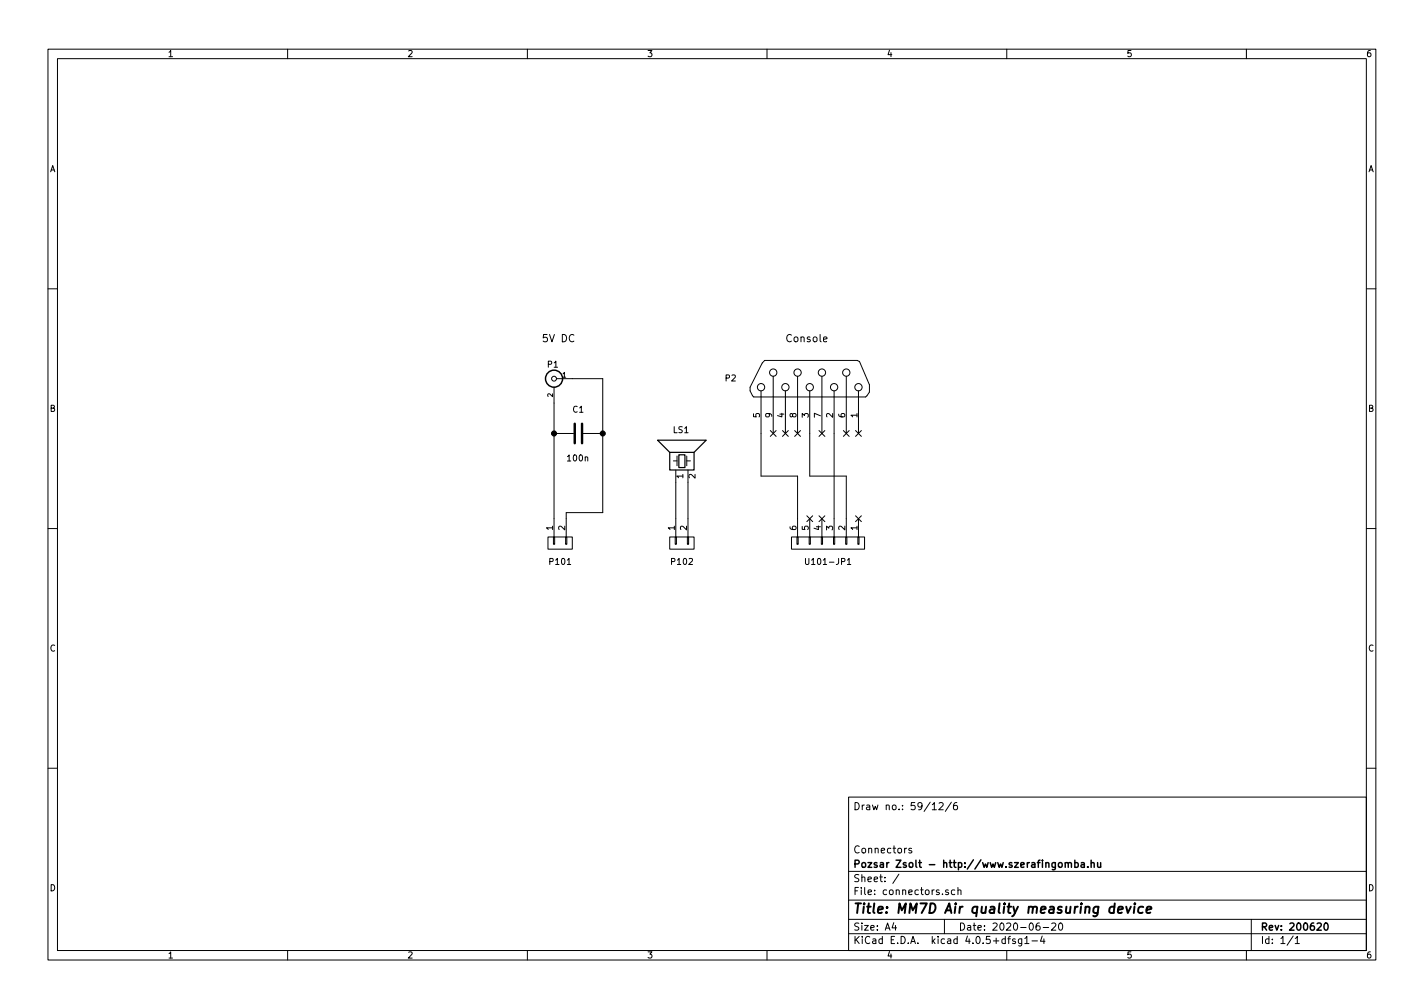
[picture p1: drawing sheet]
<svg xmlns="http://www.w3.org/2000/svg" width="297mm" height="210mm" viewBox="0 0 297 210" stroke-linecap="round" stroke-linejoin="round" font-family="sans-serif">
<g fill="none" stroke="#000" stroke-width=".21">
<path d="M10 10.3h277v189.9h-277zM12 12.2h273v186.1h-273zM60 10.3v1.9M110 10.3v1.9M160 10.3v1.9M210 10.3v1.9M260 10.3v1.9M10 60.2h2M116.1 79h9.6v27.9h-7.6v5.1M159.5 75.2h19.3l.5 .2 2.1 4.9v1.5l-.8 1h-23.4l-.7-1.3v-.7l2.5-5.1zM161.3 78.5v11.9M166.4 78.5v11.9"/>
<path d="M171.4 78.5v11.9M171.8 70.8l.7-.2-.1-.2-.4-.1-.2 .2 .1 .7h.5M176.5 78.5v11.9M285 60.2h2M115.6 80.8v31.2M115.6 90.4h4M121.7 90.4h4M140.5 96.1h.7M141 98v14M141.2 95.1v2M143.3 95.1v2M143.3 96.1h.7"/>
<path d="M143.5 98v14M158.7 81.5v17.8h7.7v12.7M160.7 89.8l1.2 1.2M161.9 89.8l-1.2 1.2M163.2 89.8l1.2 1.2M163.8 81.5v8.9M164.4 89.8l-1.2 1.2M165.8 89.8l1.2 1.2M167 89.8l-1.2 1.2M168.9 81.5v17.8h7.6v12.7M170.8 89.8l1.3 1.2M172.1 89.8l-1.3 1.2"/>
<path d="M174 81.5v30.5M175.9 89.8l1.2 1.2M177.1 89.8l-1.2 1.2M178.5 89.8l1.2 1.2M179.1 81.5v8.9M179.7 89.8l-1.2 1.2M10 110.3h2M114.3 112h5.1v2.5h-5.1zM115.4 112h.3v1.5h-.3zM118 112h.2v1.5h-.2zM139.7 112h5.1v2.5h-5.1zM140.8 112h.3v1.5h-.3z"/>
<path d="M143.4 112h.2v1.5h-.2zM165.1 112h15.2v2.5h-15.2zM166.2 112h.3v1.5h-.3zM168 116.5v1l.2 .2h.3l.2-.2v-1M168.3 107.6l1.2 1.2M168.8 112h.2v1.5h-.2zM168.9 108.2v3.8M169.5 107.6l-1.2 1.2M170.8 107.6l1.3 1.2M171.3 112h.3v1.5h-.3zM171.4 108.2v3.8M172.1 107.6l-1.3 1.2"/>
<path d="M173.9 112h.2v1.5h-.2zM176.4 112h.3v1.5h-.3zM176.8 116.8l.3-.3v1.2M176.8 117.7h.7M178.5 107.6l1.2 1.2M178.9 112h.3v1.5h-.3zM179.1 108.2v3.8M179.7 107.6l-1.2 1.2M285 110.3h2M10 160.2h2M177 166.3h108v32h-108zM190.1 177l-.3-.1-.2 .2v.3l.5 .1v.3h-.5"/>
<path d="M194.5 168.9h.8M195.9 167.6l.6-.2 .2 .4-.9 1.1h.9M198.5 167.3l-1.3 2M199.6 167.4l-.4 .1a1.11 1.11 0 0 0-.2 1.3l.5 .1 .2-.1v-.5l-.2-.3h-.5l-.1 .3M285 160.2h2M60 198.3v1.9M110 198.3v1.9M160 198.3v1.9M177 194.8h108M177 191.8h108M177 187.8h108M177 181.8h108"/>
<path d="M186.4 192.5l-.3 1h.9M186.8 193v1M187.5 182.3l-1.3 2M197 191.8v3M197.8 185.7l-.3-.1-.3 .2 .1 .2 .5 .2v.3h-.6M199.2 185.7l-.5-.1-.2 .3v.6l.2 .1 .5-.1M199.8 185.7l.2-.1 .4 .1 .1 .9M199.8 185.1v1.5M210 198.3v1.9M210.2 195.8h.6M210.8 195.3l-.4 .2v1.3M211.8 195.9l-.4-.1-.2 .2 .1 .3 .5 .1v.3h-.6"/>
<path d="M213.1 195.8v1.4l-.2 .1h-.4M213.1 195.9l-.4-.1-.3 .3 .1 .6 .2 .1 .4-.1M213.8 195.8l.4-.5v1.5M213.8 196.8h.8M215.3 196.3h1.1M216.8 192.5l-.4 .1a1.11 1.11 0 0 0-.1 1.3l.4 .1 .2-.1 .1-.5-.3-.3-.4 .1-.2 .2M217.4 195.2l-.4 1.1h1M217.6 193.5h1.1M217.8 195.8v1M219.4 192.7l.6-.2 .2 .5-.9 1h.9M221 192.7l.2-.2a.8 .8 0 0 1 .5 .8 .8 .8 0 0 1-.5 .7l-.4-.5zM260 198.3v1.9"/>
<path d="M261 191.8v6.5M269.7 195.2l-1.2 2M270.2 195.8l.4-.5v1.5M270.2 196.8h.8"/>
<circle cx="115.6" cy="79" r=".51"/>
<circle cx="161.3" cy="77.7" r=".76"/>
<circle cx="166.4" cy="77.7" r=".76"/>
<circle cx="171.4" cy="77.7" r=".76"/>
<circle cx="176.5" cy="77.7" r=".76"/>
<circle cx="158.7" cy="80.8" r=".76"/>
<circle cx="163.8" cy="80.8" r=".76"/>
<circle cx="168.9" cy="80.8" r=".76"/>
<circle cx="174" cy="80.8" r=".76"/>
<circle cx="179.1" cy="80.8" r=".76"/>
</g>
<g fill="none" stroke="#000" stroke-width=".3">
<path d="M222.2 179.9v1M224.2 179.4v1.5M227.6 179.4v1.5M229 179.9v.9l.4 .1 .2-.1M229.6 179.9v1M222.2 180.1l.2-.2 .4 .1v.9M222.8 180.1l.3-.2 .3 .1 .1 .9M224.2 180l.4-.1 .3 .3-.1 .6h-.6M225.6 180h.5l.1 .9M226.2 180.3l-.5 .1-.2 .2 .2 .3 .5-.1M226.9 180.8v.1M227.6 180.1l.2-.2 .4 .1v.9"/>
<path d="M276.3 192.7l.2-.2a.8 .8 0 0 1 .6 .8 .8 .8 0 0 1-.6 .7l-.3-.5z"/>
<circle cx="115.6" cy="79" r="1.78"/>
</g>
<path d="M233.2 189.8l1-.2v-.4l-.6-.1-.3 .3-.1 .9h.8M234.9 189.1l.4 1.3 .6-1.3M236.7 189.1l-.2 1.3M236.7 188.4v.2l.1-.1-.1-.1v.2M238.5 189.2l-.2-.1a.67 .67 0 0 0-.8 .4v.8l.2 .1 .6-.1M239.2 189.8l1-.2-.1-.4-.6-.1-.3 .3v.9h.8" fill="none" stroke="#000" stroke-width=".41"/>
<path d="M119.9 88.4v4.1M121.4 88.4v4.1" fill="none" stroke="#000" stroke-width=".51"/>
<path d="M139.7 94.4h5.1v3.6h-5.1zM139.7 94.4l-2.5-2.6h10.1l-2.5 2.6M141.6 94.9h1.3v2.6h-1.3z" fill="none" stroke="#000" stroke-width=".25"/>
<g fill="#000" stroke="#000" stroke-width=".25">
<circle cx="115.6" cy="90.4" r=".51"/>
<circle cx="125.7" cy="90.4" r=".51"/>
</g>
<text font-size="2.8" x="178" y="190.5">Title: MM7D Air quality measuring device</text>
<g font-size="2.1">
<text x="113" y="71.4">5V DC</text>
<text x="163.8" y="71.4">Console</text>
<text x="178" y="169">Draw no.: 59/12/6</text>
<text x="178" y="178">Connectors</text>
<text x="178" y="184">Sheet: /</text>
<text x="178" y="181">Pozsar Zsolt - http://www.szerafingomba.hu</text>
<text x="178" y="186.7">File: connectors.sch</text>
<text x="178" y="196.9">KiCad E.D.A. kicad 4.0.5+dfsg1-4</text>
<text x="178" y="194.1">Size: A4</text>
<text x="200" y="194.1">Date: 2020-06-20</text>
<text x="263" y="194.1">Rev: 200620</text>
<text x="263" y="196.9">Id: 1/1</text>
</g>
<g font-size="1.8">
<text x="35" y="11.9">1</text>
<text x="85" y="11.9">2</text>
<text x="135" y="11.9">3</text>
<text x="185" y="11.9">4</text>
<text x="235" y="11.9">5</text>
<text x="285" y="11.9">6</text>
<text x="10.4" y="35.9">A</text>
<text x="285.4" y="35.9">A</text>
<text x="114.2" y="76.7">P1</text>
<text x="151.3" y="79.5">P2</text>
<text x="10.4" y="85.9">B</text>
<text x="119.5" y="86">C1</text>
<text x="158.5" y="87.1" transform="rotate(-90 158.5 87.1)">5</text>
<text x="161" y="87.1" transform="rotate(-90 161 87.1)">9</text>
<text x="163.6" y="87.1" transform="rotate(-90 163.6 87.1)">4</text>
<text x="166.1" y="87.1" transform="rotate(-90 166.1 87.1)">8</text>
<text x="168.7" y="87.1" transform="rotate(-90 168.7 87.1)">3</text>
<text x="171.2" y="87.1" transform="rotate(-90 171.2 87.1)">7</text>
<text x="173.7" y="87.1" transform="rotate(-90 173.7 87.1)">2</text>
<text x="176.3" y="87.1" transform="rotate(-90 176.3 87.1)">6</text>
<text x="178.8" y="87.1" transform="rotate(-90 178.8 87.1)">1</text>
<text x="285.4" y="85.9">B</text>
<text x="140.4" y="90.3">LS1</text>
<text x="118.5" y="96.2">100n</text>
<text x="142.5" y="99.8" transform="rotate(-90 142.5 99.8)">1</text>
<text x="145" y="99.8" transform="rotate(-90 145 99.8)">2</text>
<text x="115.3" y="110.6" transform="rotate(-90 115.3 110.6)">1</text>
<text x="117.9" y="110.6" transform="rotate(-90 117.9 110.6)">2</text>
<text x="140.7" y="110.6" transform="rotate(-90 140.7 110.6)">1</text>
<text x="143.3" y="110.6" transform="rotate(-90 143.3 110.6)">2</text>
<text x="166.1" y="110.6" transform="rotate(-90 166.1 110.6)">6</text>
<text x="168.7" y="110.6" transform="rotate(-90 168.7 110.6)">5</text>
<text x="171.2" y="110.6" transform="rotate(-90 171.2 110.6)">4</text>
<text x="173.7" y="110.6" transform="rotate(-90 173.7 110.6)">3</text>
<text x="176.3" y="110.6" transform="rotate(-90 176.3 110.6)">2</text>
<text x="178.8" y="110.6" transform="rotate(-90 178.8 110.6)">1</text>
<text x="114.8" y="117.8">P101</text>
<text x="140.2" y="117.8">P102</text>
<text x="168.7" y="117.8">U101-JP1</text>
<text x="10.4" y="135.9">C</text>
<text x="285.4" y="135.9">C</text>
<text x="10.4" y="185.9">D</text>
<text x="285.4" y="185.9">D</text>
<text x="35" y="199.9">1</text>
<text x="85" y="199.9">2</text>
<text x="135" y="199.9">3</text>
<text x="185" y="199.9">4</text>
<text x="235" y="199.9">5</text>
<text x="285" y="199.9">6</text>
</g>
<g font-size="1.4">
<text x="115.3" y="82.8" transform="rotate(-90 115.3 82.8)">2</text>
<text x="117.3" y="78.7">1</text>
</g>
</svg>
